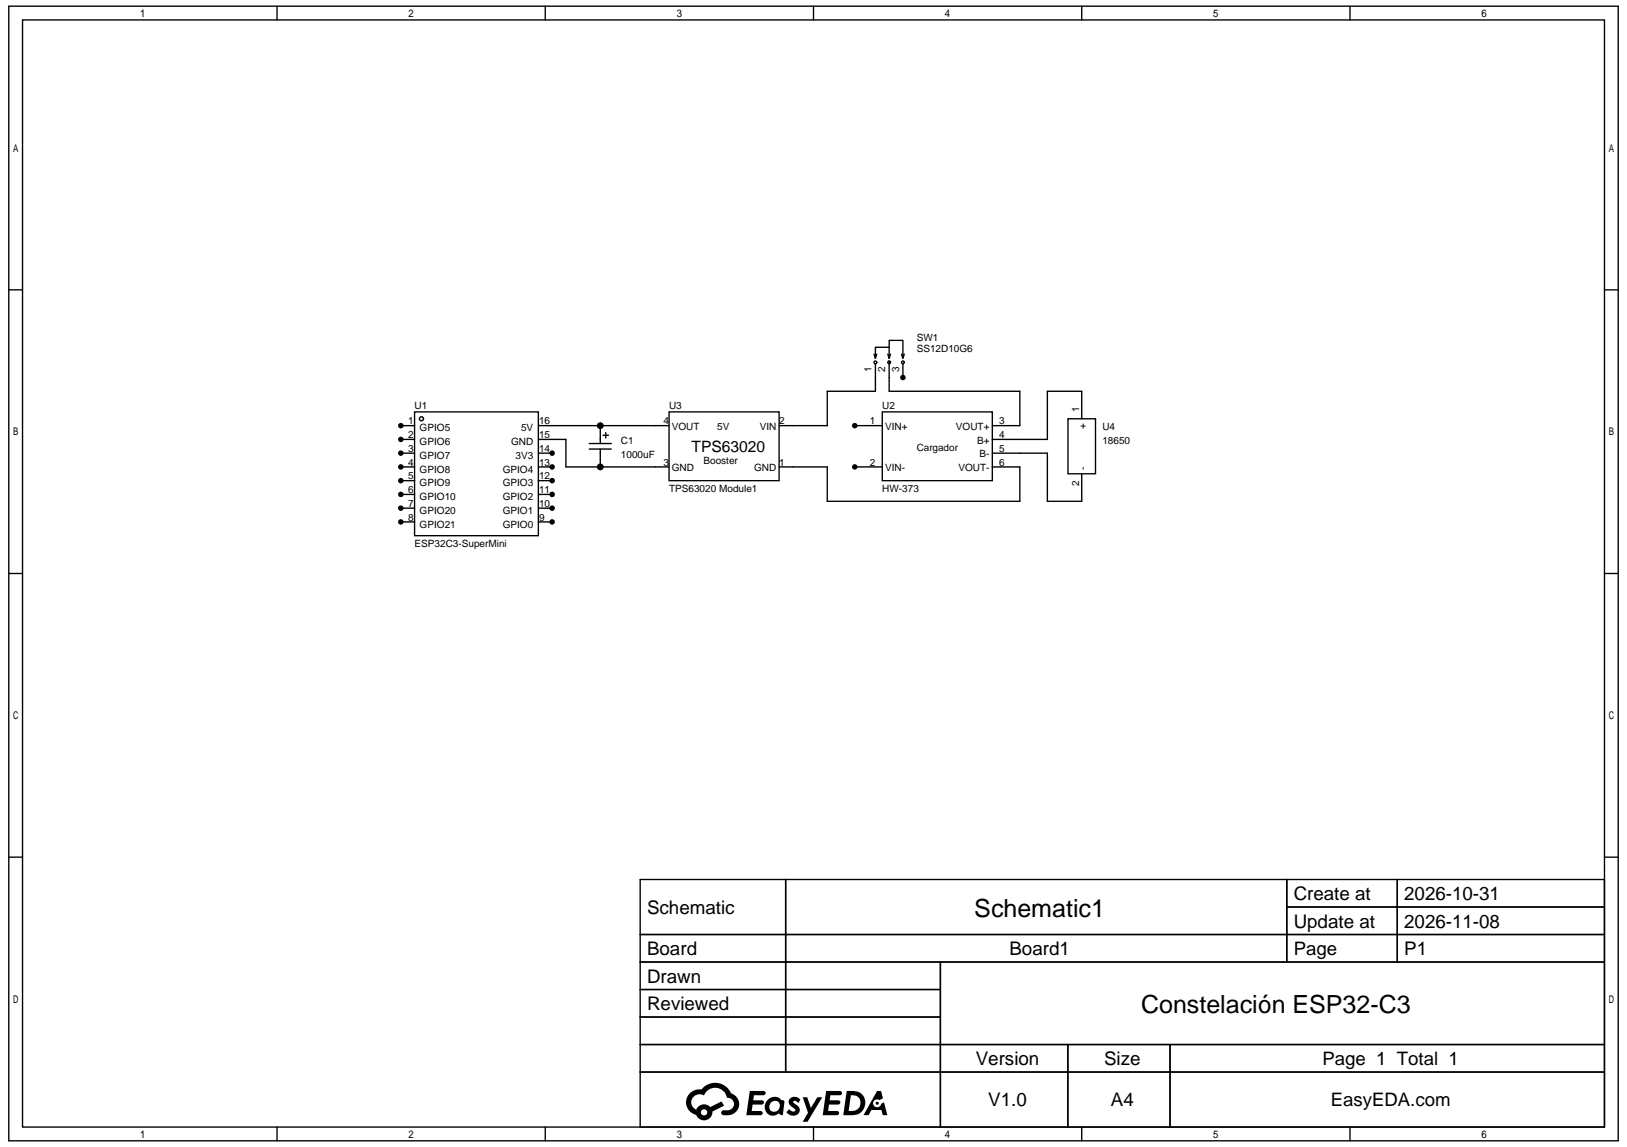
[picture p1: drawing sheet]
<svg xmlns="http://www.w3.org/2000/svg" width="297mm" height="210mm" viewBox="0 0 297 210" stroke-linecap="round" stroke-linejoin="round" font-family="sans-serif">
<g fill="none" stroke="#000" stroke-width=".25">
<path d="M1.6 1.1h294v207.3h-294zM4.1 3.6h289v202.3h-289zM50.6 1.1v2.5M99.6 1.1v2.5M148.6 1.1v2.5M197.6 1.1v2.5M246.6 1.1v2.5M1.6 53h2.5M293.1 53h2.5M73.2 77.8h2.5M75.7 75.3h22.6v22.6h-22.6zM98.3 77.8h23.9"/>
<path d="M109.6 77.8v3.2M110.1 79.5h1.1M110.6 79v1M122.2 75.3h20.1v12.5h-20.1zM156.1 77.8h5.1M159.6 64.7l.3 .8M159.9 65.5v-2.1h2.5v2.1M159.9 66.5v5h-8.8v6.3h-8.8M160.1 64.7l-.2 .8M161.2 75.3h20.1v12.5h-20.1zM162.2 64.7l.2 .8M162.4 63.4v-1.2h2.5v3"/>
<path d="M162.4 66v5.5h23.9v6.3h-5M162.7 64.7l-.3 .8M164.7 64.7l.2 .8 .3-.8M164.9 66.5v2.5M195.1 76.5h5v10.1h-5zM197.6 76.5v-5h-6.3v8.8h-10M73.2 80.3h2.5M73.2 82.8h2.5M73.2 85.3h2.5M73.2 87.8h2.5M73.2 90.3h2.5M73.2 92.8h2.5"/>
<path d="M73.2 95.4h2.5M98.3 80.3h5.1v5h18.8M98.3 82.8h2.6M98.3 85.3h2.6M98.3 87.8h2.6M98.3 90.3h2.6M98.3 92.8h2.6M98.3 95.4h2.6M107.6 81h4.1M107.6 82h4.1M109.6 82v3.3M142.3 85.3h8.8v6.3h35.2v-6.3h-5"/>
<path d="M156.1 85.3h5.1M181.3 82.8h10v8.8h6.3v-5M1.6 104.8h2.5M293.1 104.8h2.5M1.6 156.6h2.5M293.1 156.6h2.5M116.9 160.7h176.2v45.2h-176.2zM116.9 170.7h176.2M116.9 175.8h176.2M143.5 160.7v35.2M171.8 175.8v30.1M235 160.7v15.1"/>
<path d="M235 165.7h58.1M255.2 160.7v15.1M116.9 180.8h54.9M116.9 190.8h176.2M116.9 185.8h54.9M116.9 195.9h176.2M195 190.8v15.1M213.7 190.8v15.1M50.6 205.9v2.5M99.6 205.9v2.5M148.6 205.9v2.5M197.6 205.9v2.5"/>
<path d="M246.6 205.9v2.5"/>
<circle cx="77" cy="76.5" r=".38"/>
<circle cx="159.9" cy="66.2" r=".25"/>
<circle cx="162.4" cy="66.2" r=".25"/>
<circle cx="164.9" cy="66.2" r=".25"/>
</g>
<g fill="#000">
<path d="M150.9 199.3h1.6a1.3 1.3 0 0 1 1.3 .2 .39 .39 0 0 1-.4 .6h-1.7l-.2 .9h1.7a.39 .39 0 0 1 .3 .4 .39 .39 0 0 1-.4 .4h-1.7l-.1 1.2h.8a1.22 1.22 0 0 1 1.1 .2 .39 .39 0 0 1-.3 .5h-2.6zM137 199.3h1.6a1.29 1.29 0 0 1 1.2 .2 .39 .39 0 0 1-.4 .6h-1.7l-.1 .9h1.6a.39 .39 0 0 1 .3 .4 .39 .39 0 0 1-.4 .4h-1.6l-.2 1.2h.8a1.22 1.22 0 0 1 1.2 .2 .39 .39 0 0 1-.4 .5h-2.6zM144.4 200.6a1.29 1.29 0 0 1 1.8 .3l-.4 .6a.54 .54 0 0 0-.9-.2l.1 .2a1.56 1.56 0 0 1 1.1 1.6 1.41 1.41 0 0 1-2.5 .1l.5-.6a.63 .63 0 0 0 .5 .5 .63 .63 0 0 0 .7-.3l-.2-.2a1.58 1.58 0 0 1-1-1.5zM146.6 200.5h.8l.7 1.9 1.2-1.9h.9l-2.7 4.4h-.9l1-1.6zM160.2 199.3h.7l.4 1.3-.7 .4a.74 .74 0 0 0-1.1 .3 .74 .74 0 0 0 .5 1 .74 .74 0 0 0 1-.6l.5-.3 .6 2.3h-.9l-.2-.9h-1.8l-.6 .9h-.9z"/>
<path d="M126 199.7a2.34 2.34 0 0 0 1.2 4 1.53 1.53 0 0 0 1.7 1 1.53 1.53 0 0 0 1.2-1.6l2.2-1.1-.5-.8-2.1 1.1a1.55 1.55 0 0 0-2.5 .4 1.48 1.48 0 0 1-.8-2.1 1.48 1.48 0 0 1 2.2-.5 2.2 2.2 0 0 1 2.3-1.4 2.2 2.2 0 0 1 1.9 1.9 1.15 1.15 0 0 1 1.3 1 1.15 1.15 0 0 1-1.1 1.2h-.7a.46 .46 0 0 0-.6 .4 .46 .46 0 0 0 .5 .6 2.2 2.2 0 0 0 2.2-.7 2.2 2.2 0 0 0 .4-2.3 2.13 2.13 0 0 0-1.3-1.1 3.2 3.2 0 0 0-5.4-.7l-1.1 .1zM128 203.2a.6 .6 0 0 1 1.2 0 .6 .6 0 0 1-1.2 0z"/>
<path d="M140.1 201a1.57 1.57 0 0 0-.2 2.2 1.57 1.57 0 0 0 2.1 .3l.2-.1 .4 .3h.4l.3-2.4-.2-.3h-.4a1.58 1.58 0 0 0-2.6 0zM140.8 201.4a.97 .97 0 0 1 1.6 .3 .97 .97 0 0 1-.8 1.4 .93 .93 0 0 1-1.1-.5 .93 .93 0 0 1 .3-1.2z"/>
<path d="M154.7 199.3l-.7 4.4h1.5a2.25 2.25 0 0 0 2.6-2.2 2.25 2.25 0 0 0-2.7-2.2zM155.4 200.1a1.48 1.48 0 0 1 1.8 1.5 1.48 1.48 0 0 1-1.9 1.4h-.3z"/>
<circle cx="73.2" cy="77.8" r=".5"/>
<circle cx="109.6" cy="77.8" r=".63"/>
<circle cx="156.1" cy="77.8" r=".5"/>
<circle cx="164.9" cy="69" r=".5"/>
<circle cx="73.2" cy="92.8" r=".5"/>
<circle cx="73.2" cy="95.4" r=".5"/>
<circle cx="73.2" cy="90.3" r=".5"/>
<circle cx="73.2" cy="80.3" r=".5"/>
<circle cx="73.2" cy="82.8" r=".5"/>
<circle cx="73.2" cy="85.3" r=".5"/>
<circle cx="73.2" cy="87.8" r=".5"/>
<circle cx="100.9" cy="95.4" r=".5"/>
<circle cx="100.9" cy="92.8" r=".5"/>
<circle cx="100.9" cy="90.3" r=".5"/>
<circle cx="100.9" cy="82.8" r=".5"/>
<circle cx="100.9" cy="85.3" r=".5"/>
<circle cx="100.9" cy="87.8" r=".5"/>
<circle cx="109.6" cy="85.3" r=".63"/>
<circle cx="156.1" cy="85.3" r=".5"/>
<circle cx="160.2" cy="201.6" r=".28"/>
</g>
<g font-size="4.6">
<text x="178" y="167.5">Schematic1</text>
<text x="208.4" y="185.1">Constelación ESP32-C3</text>
</g>
<g font-size="3.4">
<text x="118.2" y="167">Schematic</text>
<text x="236.3" y="164.4">Create at</text>
<text x="256.5" y="164.4">2026-10-31</text>
<text x="236.3" y="169.5">Update at</text>
<text x="256.5" y="169.5">2026-11-08</text>
<text x="118.2" y="174.5">Board</text>
<text x="118.2" y="179.5">Drawn</text>
<text x="184.4" y="174.5">Board1</text>
<text x="236.3" y="174.5">Page</text>
<text x="256.5" y="174.5">P1</text>
<text x="118.2" y="184.5">Reviewed</text>
<text x="178.2" y="194.6">Version</text>
<text x="201.7" y="194.6">Size</text>
<text x="241.6" y="194.6">Page 1 Total 1</text>
<text x="180.5" y="202.1">V1.0</text>
<text x="202.9" y="202.1">A4</text>
<text x="243.1" y="202.1">EasyEDA.com</text>
</g>
<text font-size="2.9" x="126.3" y="82.5">TPS63020</text>
<g font-size="1.8">
<text x="167.4" y="62.2">SW1</text>
<text x="167.4" y="64.2">SS12D10G6</text>
<text x="159.2" y="68" transform="rotate(-90 159.2 68)">1</text>
<text x="161.7" y="68" transform="rotate(-90 161.7 68)">2</text>
<text x="164.2" y="68" transform="rotate(-90 164.2 68)">3</text>
<text x="74.6" y="77.5">1</text>
<text x="75.7" y="74.8">U1</text>
<text x="98.5" y="77.5">16</text>
<text x="121.2" y="77.5">4</text>
<text x="122.2" y="74.8">U3</text>
<text x="142.3" y="77.5">2</text>
<text x="158.9" y="77.5">1</text>
<text x="161.2" y="74.8">U2</text>
<text x="182.5" y="77.5">3</text>
<text x="197.1" y="75.3" transform="rotate(-90 197.1 75.3)">1</text>
<text x="74.6" y="80.1">2</text>
<text x="74.6" y="82.6">3</text>
<text x="76.7" y="78.8">GPIO5</text>
<text x="76.7" y="81.3">GPIO6</text>
<text x="76.7" y="83.8">GPIO7</text>
<text x="93.3" y="81.3">GND</text>
<text x="94.2" y="83.8">3V3</text>
<text x="95.2" y="78.8">5V</text>
<text x="98.5" y="82.6">14</text>
<text x="98.5" y="80.1">15</text>
<text x="113.4" y="81.1">C1</text>
<text x="113.4" y="83.6">1000uF</text>
<text x="122.7" y="78.5">VOUT</text>
<text x="131" y="78.6">5V</text>
<text x="138.8" y="78.5">VIN</text>
<text x="161.7" y="78.5">VIN+</text>
<text x="167.4" y="82.3">Cargador</text>
<text x="174.6" y="78.5">VOUT+</text>
<text x="178.5" y="81.1">B+</text>
<text x="178.9" y="83.6">B-</text>
<text x="182.5" y="80.1">4</text>
<text x="182.5" y="82.6">5</text>
<text x="198.4" y="78.3" transform="rotate(-90 198.4 78.3)">+</text>
<text x="201.4" y="81.1">18650</text>
<text x="201.4" y="78.6">U4</text>
<text x="74.6" y="85.1">4</text>
<text x="74.6" y="87.6">5</text>
<text x="76.7" y="86.3">GPIO8</text>
<text x="76.7" y="88.8">GPIO9</text>
<text x="91.8" y="88.8">GPIO3</text>
<text x="91.8" y="86.3">GPIO4</text>
<text x="98.5" y="87.6">12</text>
<text x="98.5" y="85.1">13</text>
<text x="121.2" y="85.1">3</text>
<text x="122.2" y="89.9">TPS63020 Module1</text>
<text x="122.7" y="86.1">GND</text>
<text x="128.5" y="84.8">Booster</text>
<text x="137.7" y="86.1">GND</text>
<text x="142.3" y="85.1">1</text>
<text x="158.9" y="85.1">2</text>
<text x="161.2" y="89.9">HW-373</text>
<text x="161.7" y="86.1">VIN-</text>
<text x="175.1" y="86.1">VOUT-</text>
<text x="182.5" y="85.1">6</text>
<text x="197.1" y="88.8" transform="rotate(-90 197.1 88.8)">2</text>
<text x="198.4" y="85.8" transform="rotate(-90 198.4 85.8)">-</text>
<text x="74.6" y="90.1">6</text>
<text x="74.6" y="92.6">7</text>
<text x="74.6" y="95.1">8</text>
<text x="76.7" y="91.4">GPIO10</text>
<text x="76.7" y="93.9">GPIO20</text>
<text x="91.8" y="93.9">GPIO1</text>
<text x="91.8" y="91.4">GPIO2</text>
<text x="98.5" y="95.1">9</text>
<text x="98.5" y="92.6">10</text>
<text x="98.5" y="90.1">11</text>
<text x="75.7" y="99.9">ESP32C3-SuperMini</text>
<text x="76.7" y="96.4">GPIO21</text>
<text x="91.8" y="96.4">GPIO0</text>
</g>
</svg>
